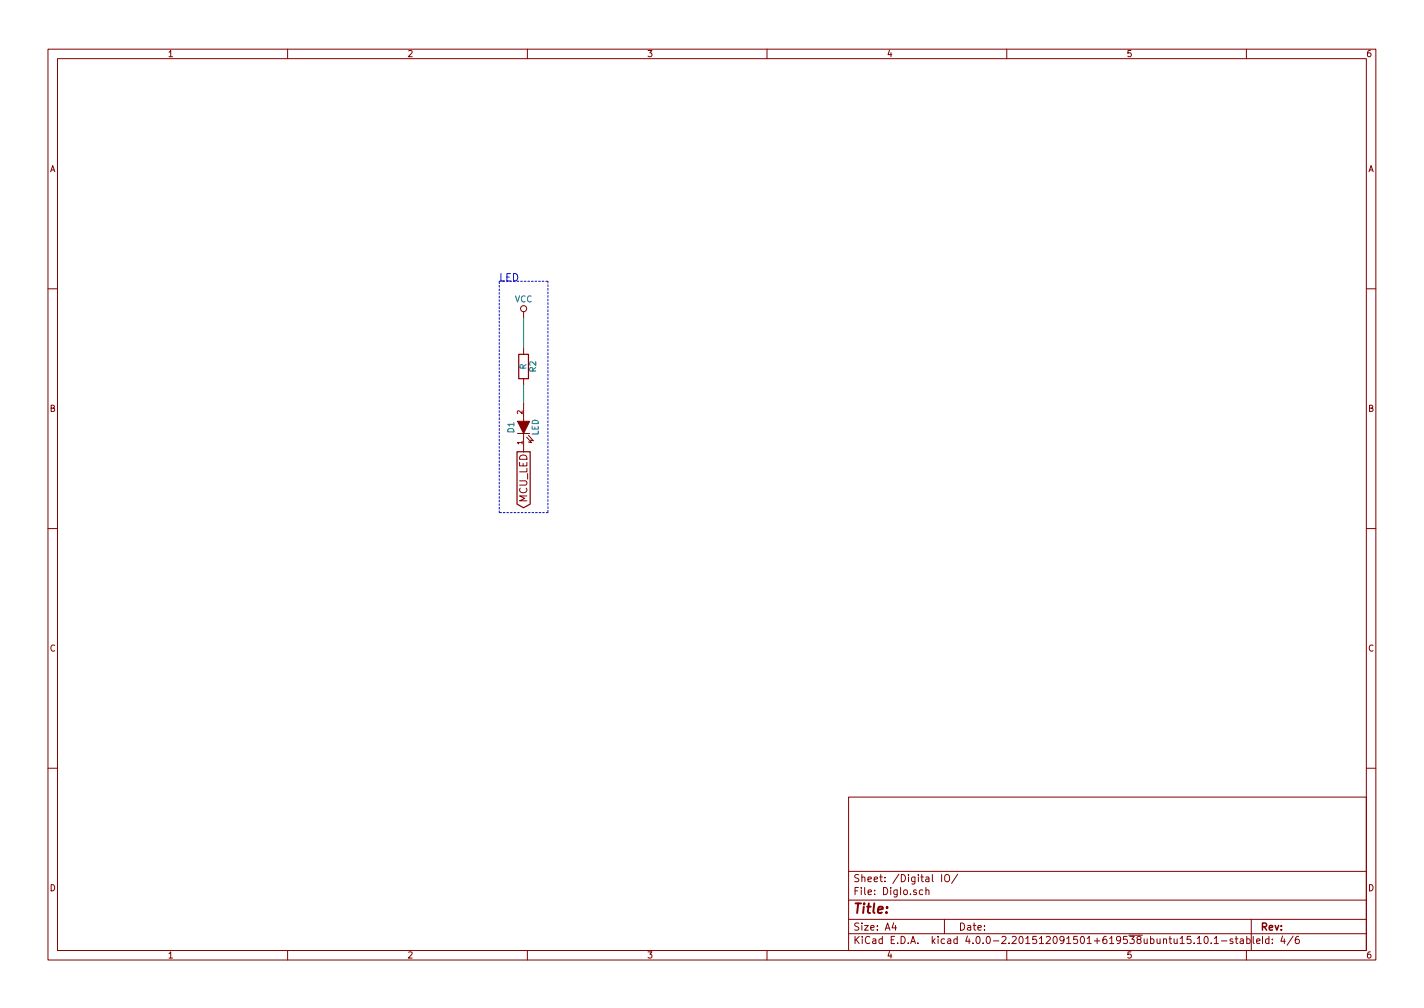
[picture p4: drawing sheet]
<svg xmlns="http://www.w3.org/2000/svg" width="297mm" height="210mm" viewBox="0 0 297 210" stroke-linecap="round" stroke-linejoin="round" font-family="sans-serif">
<g fill="none" stroke="#840000" stroke-width=".21">
<path d="M10 10.3h277v189.9h-277zM12 12.2h273v186.1h-273zM60 10.3v1.9M110 10.3v1.9M160 10.3v1.9M210 10.3v1.9M260 10.3v1.9M10 60.2h2M109.2 65v1.3M109.2 72.6v1.3M109.2 79v1.3M285 60.2h2"/>
<path d="M107.9 90.4h2.6M109.2 84.1v3.8M109.2 90.4v3.8M109.9 91.2l1 1.1-.7-.1M110.2 90.8l1.1 1.1-.7-.1M10 110.3h2M285 110.3h2M10 160.2h2M177 166.3h108v32h-108zM285 160.2h2M60 198.3v1.9M110 198.3v1.9"/>
<path d="M160 198.3v1.9M177 194.8h108M177 191.8h108M177 187.8h108M177 181.8h108M186.4 192.5l-.3 1h.9M186.8 193v1M192.5 185.7l-.5-.1-.2 .3v.6l.2 .1 .5-.1M193.1 185.7l.2-.1 .4 .1 .1 .9M193.1 185.1v1.5M196.4 182.4v1.5M197 191.8v3"/>
<path d="M197.1 182.6l.3-.2a.53 .53 0 0 1 .7 .5v.5a.51 .51 0 0 1-.8 .4 1.05 1.05 0 0 1-.2-1.2zM199.8 182.3l-1.3 2M210 198.3v1.9M246.2 195.8l.4-.5v1.5M246.2 196.8h.8M248.4 195.3h-.7l-.1 .7h.7l.2 .2-.1 .5-.2 .1-.6-.1M249.1 196.7v.1M249.7 195.8l.5-.5v1.5M249.7 196.8h.9M251.3 195.5l.2-.2a.8 .8 0 0 1 .5 .8 .8 .8 0 0 1-.5 .7l-.3-.5zM252.7 196.7v.1M253.3 195.8l.4-.5v1.5"/>
<path d="M253.3 196.8h.9M254.8 196.3h1.1M257.1 195.9l-.3-.1-.2 .2v.3l.5 .1v.3h-.5M257.7 195.8h.5M257.9 195.3v1.3l.3 .2M258.7 195.9h.6l.1 .9M259.4 196.2l-.5 .1-.3 .2 .3 .3 .5-.1M260 198.3v1.9M260.1 195.9l.4-.1 .3 .3-.1 .6h-.6M260.1 195.3v1.5M261 191.8v6.5M261.4 195.3v1.3l.2 .2"/>
<path d="M262.1 196.3l.7-.1v-.3l-.4-.1-.3 .2 .1 .7h.6M269.7 195.2l-1.2 2M270.9 195.3l-.4 .1a1.11 1.11 0 0 0-.2 1.3l.5 .1 .2-.1v-.5l-.2-.3-.5 .1-.1 .2"/>
<circle cx="109.2" cy="64.4" r=".63"/>
</g>
<path d="M107.9 87.9h2.6l-1.3 2.5z" fill="#840000" stroke="#840000" stroke-width=".21"/>
<path d="M108.2 73.9h2v5.1h-2zM107.8 94.2h2.8v11l-1.4 .7-1.4-.7z" fill="none" stroke="#840000" stroke-width=".25"/>
<path d="M109.2 66.3v6.3M109.2 80.3v3.8" fill="none" stroke="#008400" stroke-width=".21"/>
<path d="M104.1 58.7h10.2M114.3 58.7v48.2M104.1 106.9v-48.2M114.3 106.9h-10.2" fill="none" stroke="#0000c2" stroke-width=".21" stroke-dasharray=".3 .4"/>
<text font-size="2.8" fill="#840000" x="178" y="190.5">Title:</text>
<text font-size="2.1" fill="#0000c2" x="104.1" y="58.7">LED</text>
<g font-size="2.1" fill="#840000">
<text x="110" y="104.9" transform="rotate(-90 110 104.9)">MCU_LED</text>
<text x="178" y="184">Sheet: /Digital IO/</text>
<text x="178" y="186.7">File: DigIo.sch</text>
<text x="178" y="196.9">KiCad E.D.A. kicad 4.0.0-2.201512091501+619538ubuntu15.10.1-stable</text>
<text x="178" y="194.1">Size: A4</text>
<text x="200" y="194.1">Date:</text>
<text x="263" y="194.1">Rev:</text>
<text x="263" y="196.9">Id: 4/6</text>
</g>
<g font-size="1.8" fill="#840000">
<text x="35" y="11.9">1</text>
<text x="85" y="11.9">2</text>
<text x="135" y="11.9">3</text>
<text x="185" y="11.9">4</text>
<text x="235" y="11.9">5</text>
<text x="285" y="11.9">6</text>
<text x="10.4" y="35.9">A</text>
<text x="285.4" y="35.9">A</text>
<text x="10.4" y="85.9">B</text>
<text x="285.4" y="85.9">B</text>
<text x="10.4" y="135.9">C</text>
<text x="285.4" y="135.9">C</text>
<text x="10.4" y="185.9">D</text>
<text x="285.4" y="185.9">D</text>
<text x="35" y="199.9">1</text>
<text x="85" y="199.9">2</text>
<text x="135" y="199.9">3</text>
<text x="185" y="199.9">4</text>
<text x="235" y="199.9">5</text>
<text x="285" y="199.9">6</text>
</g>
<g font-size="1.8" fill="#008484">
<text x="107.4" y="63">VCC</text>
<text x="109.8" y="77.1" transform="rotate(-90 109.8 77.1)">R</text>
<text x="111.8" y="77.6" transform="rotate(-90 111.8 77.6)">R2</text>
<text x="107.2" y="90.3" transform="rotate(-90 107.2 90.3)">D1</text>
<text x="112.3" y="90.9" transform="rotate(-90 112.3 90.9)">LED</text>
</g>
<g font-size="1.4" fill="#840000">
<text x="109" y="86.4" transform="rotate(-90 109 86.4)">2</text>
<text x="109" y="92.7" transform="rotate(-90 109 92.7)">1</text>
</g>
</svg>
